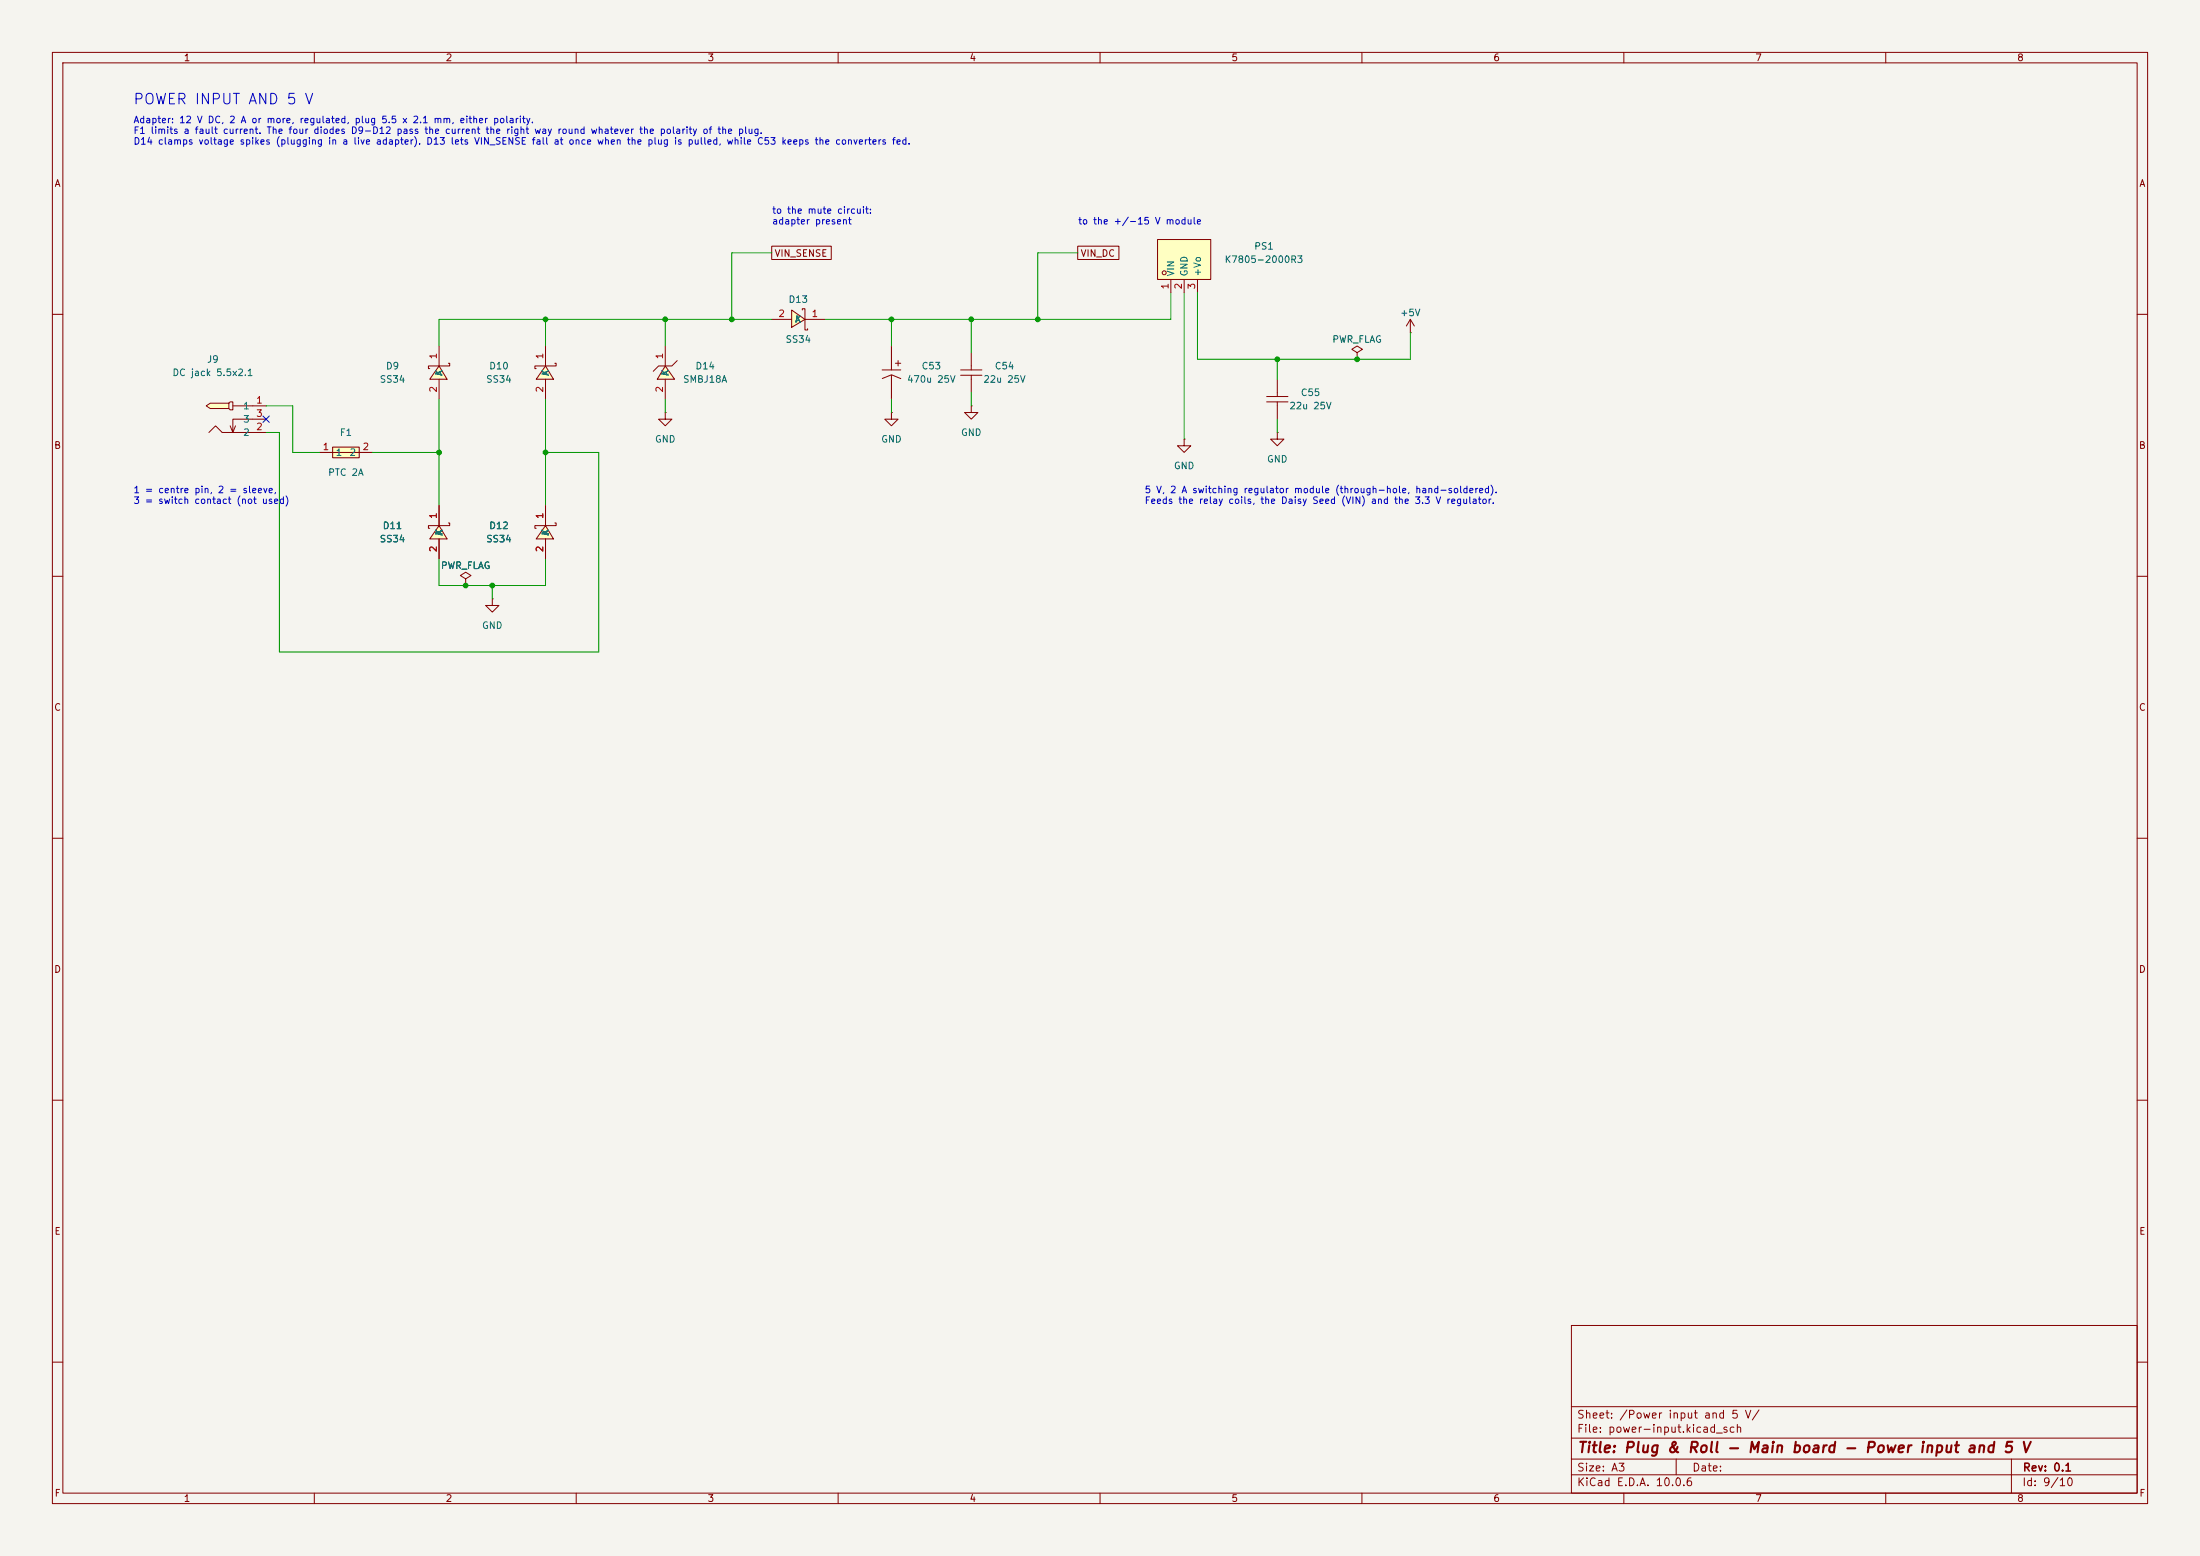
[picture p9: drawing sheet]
(kicad_sch
 (version 20260306)
 (generator "eeschema")
 (generator_version "10.0")
 (paper "A3")
 (title_block
  (title "Plug & Roll - Main board - Power input and 5 V")
  (rev "0.1"))
 (lib_symbols
  (symbol "JLCPCB:DC-005C-20A" (exclude_from_sim no) (in_bom yes) (on_board yes)
   (in_pos_files yes)
   (duplicate_pin_numbers_are_jumpers no)
   (property "Reference" "J" (at 0 6.35 0) (show_name no) (do_not_autoplace no) (effects (font (size 1.27 1.27))))
   (property "Value" "DC-005C-20A" (at 0 -8.89 0) (show_name no) (do_not_autoplace no) (effects (font (size 1.27 1.27))))
   (property "Footprint" "JLCPCB:DC-IN-TH_DC-005C-20A" (at 0 -11.43 0) (show_name no) (do_not_autoplace no) (hide yes) (effects (font (size 1.27 1.27))))
   (property "Datasheet" "https://lcsc.com/product-detail/DC-Connectors_high-quality-DC-005-Inner-core2-0mm_C84007.html" (at 0 -13.97 0) (show_name no) (do_not_autoplace no) (hide yes) (effects (font (size 1.27 1.27))))
   (property "Description" "DC-005 2.0mm" (at 0 0 0) (show_name no) (do_not_autoplace no) (hide yes) (effects (font (size 1.27 1.27))))
   (property "Manufacturer" "" (at 0 -16.51 0) (show_name no) (do_not_autoplace no) (hide yes) (effects (font (size 1.27 1.27))))
   (property "MPN" "DC-005C-20A" (at 0 -19.05 0) (show_name no) (do_not_autoplace no) (hide yes) (effects (font (size 1.27 1.27))))
   (property "LCSC Part" "C84007" (at 0 -21.59 0) (show_name no) (do_not_autoplace no) (hide yes) (effects (font (size 1.27 1.27))))
   (property "LCSC" "C84007" (at 0 -29.21 0) (show_name no) (do_not_autoplace no) (hide yes) (effects (font (size 1.27 1.27))))
   (symbol "DC-005C-20A_0_1"
    (polyline (pts (xy -3.3 -3.81) (xy 2.54 -3.81)) (stroke (width 0) (type default)) (fill (type none)))
    (polyline (pts (xy -3.3 -3.81) (xy -4.57 -2.54) (xy -5.84 -3.81) (xy -5.84 -3.81)) (stroke (width 0) (type default)) (fill (type none)))
    (polyline (pts (xy -2.03 1.78) (xy -2.03 0.76) (xy -5.59 0.76) (xy -6.35 1.27) (xy -5.59 1.78) (xy -2.03 1.78)) (stroke (width 0) (type default)) (fill (type background)))
    (polyline (pts (xy -2.03 1.78) (xy -1.78 2.03) (xy -1.27 2.03) (xy -1.27 0.51) (xy -1.78 0.51) (xy -2.03 0.76)) (stroke (width 0) (type default)) (fill (type none)))
    (polyline (pts (xy -1.27 1.27) (xy 2.54 1.27)) (stroke (width 0) (type default)) (fill (type none)))
    (polyline (pts (xy -1.27 -3.81) (xy -0.76 -2.54)) (stroke (width 0) (type default)) (fill (type none)))
    (polyline (pts (xy 2.54 -1.27) (xy -1.27 -1.27) (xy -1.27 -3.81) (xy -1.78 -2.54)) (stroke (width 0) (type default)) (fill (type none)))
    (pin passive line (at 5.08 1.27 180) (length 2.54) (name "1" (effects (font (size 1.27 1.27)))) (number "1" (effects (font (size 1.27 1.27)))))
    (pin passive line (at 5.08 -3.81 180) (length 2.54) (name "2" (effects (font (size 1.27 1.27)))) (number "2" (effects (font (size 1.27 1.27)))))
    (pin passive line (at 5.08 -1.27 180) (length 2.54) (name "3" (effects (font (size 1.27 1.27)))) (number "3" (effects (font (size 1.27 1.27))))))
   (embedded_fonts no))
  (symbol "JLCPCB:SMD1812P200TF_24" (exclude_from_sim no) (in_bom yes) (on_board yes)
   (in_pos_files yes)
   (duplicate_pin_numbers_are_jumpers no)
   (property "Reference" "F" (at 0 5.08 0) (show_name no) (do_not_autoplace no) (effects (font (size 1.27 1.27))))
   (property "Value" "SMD1812P200TF/24" (at 0 -5.08 0) (show_name no) (do_not_autoplace no) (effects (font (size 1.27 1.27))))
   (property "Footprint" "JLCPCB:F1812" (at 0 -7.62 0) (show_name no) (do_not_autoplace no) (hide yes) (effects (font (size 1.27 1.27))))
   (property "Datasheet" "https://lcsc.com/product-detail/PTC-Resettable-Fuses_RUILON-Shenzhen-Ruilongyuan-Elec-SMD1812P200TF-24_C434887.html" (at 0 -10.16 0) (show_name no) (do_not_autoplace no) (hide yes) (effects (font (size 1.27 1.27))))
   (property "Description" "" (at 0 0 0) (show_name no) (do_not_autoplace no) (hide yes) (effects (font (size 1.27 1.27))))
   (property "Manufacturer" "RUILON" (at 0 -12.7 0) (show_name no) (do_not_autoplace no) (hide yes) (effects (font (size 1.27 1.27))))
   (property "MPN" "SMD1812P200TF/24" (at 0 -15.24 0) (show_name no) (do_not_autoplace no) (hide yes) (effects (font (size 1.27 1.27))))
   (property "LCSC Part" "C434887" (at 0 -17.78 0) (show_name no) (do_not_autoplace no) (hide yes) (effects (font (size 1.27 1.27))))
   (property "LCSC" "C434887" (at 0 -22.86 0) (show_name no) (do_not_autoplace no) (hide yes) (effects (font (size 1.27 1.27))))
   (symbol "SMD1812P200TF_24_0_1"
    (rectangle (start -2.54 1.02) (end 2.54 -1.02) (stroke (width 0) (type default)) (fill (type background)))
    (polyline (pts (xy -2.54 0) (xy 2.54 0)) (stroke (width 0) (type default)) (fill (type none)))
    (pin passive line (at -5.08 0 0) (length 2.54) (name "1" (effects (font (size 1.27 1.27)))) (number "1" (effects (font (size 1.27 1.27)))))
    (pin passive line (at 5.08 0 180) (length 2.54) (name "2" (effects (font (size 1.27 1.27)))) (number "2" (effects (font (size 1.27 1.27))))))
   (embedded_fonts no))
  (symbol "JLCPCB:SS34_C8678" (exclude_from_sim no) (in_bom yes) (on_board yes)
   (in_pos_files yes)
   (duplicate_pin_numbers_are_jumpers no)
   (property "Reference" "D" (at 0 5.08 0) (show_name no) (do_not_autoplace no) (effects (font (size 1.27 1.27))))
   (property "Value" "SS34_C8678" (at 0 -5.08 0) (show_name no) (do_not_autoplace no) (effects (font (size 1.27 1.27))))
   (property "Footprint" "JLCPCB:SMA_L4.3-W2.6-LS5.2-RD" (at 0 -7.62 0) (show_name no) (do_not_autoplace no) (hide yes) (effects (font (size 1.27 1.27))))
   (property "Datasheet" "https://lcsc.com/product-detail/Schottky-Barrier-Diodes-SBD_SS34_C8678.html" (at 0 -10.16 0) (show_name no) (do_not_autoplace no) (hide yes) (effects (font (size 1.27 1.27))))
   (property "Description" "SS34" (at 0 0 0) (show_name no) (do_not_autoplace no) (hide yes) (effects (font (size 1.27 1.27))))
   (property "Manufacturer" "MDD" (at 0 -12.7 0) (show_name no) (do_not_autoplace no) (hide yes) (effects (font (size 1.27 1.27))))
   (property "MPN" "SS34" (at 0 -15.24 0) (show_name no) (do_not_autoplace no) (hide yes) (effects (font (size 1.27 1.27))))
   (property "LCSC Part" "C8678" (at 0 -17.78 0) (show_name no) (do_not_autoplace no) (hide yes) (effects (font (size 1.27 1.27))))
   (property "LCSC" "C8678" (at 0 -25.4 0) (show_name no) (do_not_autoplace no) (hide yes) (effects (font (size 1.27 1.27))))
   (symbol "SS34_C8678_0_1"
    (polyline (pts (xy -1.27 0) (xy -1.27 2.03) (xy -1.78 2.03) (xy -1.78 1.78)) (stroke (width 0) (type default)) (fill (type none)))
    (polyline (pts (xy -1.27 0) (xy -1.27 -2.03) (xy -0.76 -2.03) (xy -0.76 -1.78)) (stroke (width 0) (type default)) (fill (type none)))
    (polyline (pts (xy 1.27 1.52) (xy -1.27 0) (xy 1.27 -1.78) (xy 1.27 1.52)) (stroke (width 0) (type default)) (fill (type background)))
    (pin passive line (at -5.08 0 0) (length 3.81) (name "K" (effects (font (size 1.27 1.27)))) (number "1" (effects (font (size 1.27 1.27)))))
    (pin passive line (at 5.08 0 180) (length 3.81) (name "A" (effects (font (size 1.27 1.27)))) (number "2" (effects (font (size 1.27 1.27))))))
   (embedded_fonts no))
  (symbol "power:GND"
   (power global)
   (pin_numbers (hide yes))
   (pin_names
    (offset 0) (hide yes)) (exclude_from_sim no) (in_bom yes) (on_board yes)
   (in_pos_files yes)
   (duplicate_pin_numbers_are_jumpers no)
   (property "Reference" "#PWR" (at 0 -6.35 0) (show_name no) (do_not_autoplace no) (hide yes) (effects (font (size 1.27 1.27))))
   (property "Value" "GND" (at 0 -3.81 0) (show_name no) (do_not_autoplace no) (effects (font (size 1.27 1.27))))
   (property "Footprint" "" (at 0 0 0) (show_name no) (do_not_autoplace no) (hide yes) (effects (font (size 1.27 1.27))))
   (property "Datasheet" "" (at 0 0 0) (show_name no) (do_not_autoplace no) (hide yes) (effects (font (size 1.27 1.27))))
   (property "Description" "Power symbol creates a global label with name \"GND\" , ground" (at 0 0 0) (show_name no) (do_not_autoplace no) (hide yes) (effects (font (size 1.27 1.27))))
   (symbol "GND_0_1"
    (polyline (pts (xy 0 0) (xy 0 -1.27) (xy 1.27 -1.27) (xy 0 -2.54) (xy -1.27 -1.27) (xy 0 -1.27)) (stroke (width 0) (type default)) (fill (type none))))
   (symbol "GND_1_1"
    (pin power_in line (at 0 0 270) (length 0) (name "" (effects (font (size 1.27 1.27)))) (number "1" (effects (font (size 1.27 1.27))))))
   (embedded_fonts no))
  (symbol "power:PWR_FLAG"
   (power global)
   (pin_numbers (hide yes))
   (pin_names
    (offset 0) (hide yes)) (exclude_from_sim no) (in_bom yes) (on_board yes)
   (in_pos_files yes)
   (duplicate_pin_numbers_are_jumpers no)
   (property "Reference" "#FLG" (at 0 1.905 0) (show_name no) (do_not_autoplace no) (hide yes) (effects (font (size 1.27 1.27))))
   (property "Value" "PWR_FLAG" (at 0 3.81 0) (show_name no) (do_not_autoplace no) (effects (font (size 1.27 1.27))))
   (property "Footprint" "" (at 0 0 0) (show_name no) (do_not_autoplace no) (hide yes) (effects (font (size 1.27 1.27))))
   (property "Datasheet" "" (at 0 0 0) (show_name no) (do_not_autoplace no) (hide yes) (effects (font (size 1.27 1.27))))
   (property "Description" "Special symbol for telling ERC where power comes from" (at 0 0 0) (show_name no) (do_not_autoplace no) (hide yes) (effects (font (size 1.27 1.27))))
   (symbol "PWR_FLAG_0_0"
    (pin power_out line (at 0 0 90) (length 0) (name "" (effects (font (size 1.27 1.27)))) (number "1" (effects (font (size 1.27 1.27))))))
   (symbol "PWR_FLAG_0_1"
    (polyline (pts (xy 0 0) (xy 0 1.27) (xy -1.016 1.905) (xy 0 2.54) (xy 1.016 1.905) (xy 0 1.27)) (stroke (width 0) (type default)) (fill (type none))))
   (embedded_fonts no))
  (symbol "JLCPCB:SMBJ18A_C353379" (exclude_from_sim no) (in_bom yes) (on_board yes)
   (in_pos_files yes)
   (duplicate_pin_numbers_are_jumpers no)
   (property "Reference" "D" (at 0 5.08 0) (show_name no) (do_not_autoplace no) (effects (font (size 1.27 1.27))))
   (property "Value" "SMBJ18A_C353379" (at 0 -5.08 0) (show_name no) (do_not_autoplace no) (effects (font (size 1.27 1.27))))
   (property "Footprint" "JLCPCB:SMB_L4.3-W3.6-LS5.4-RD" (at 0 -7.62 0) (show_name no) (do_not_autoplace no) (hide yes) (effects (font (size 1.27 1.27))))
   (property "Datasheet" "https://lcsc.com/product-detail/Others_Shandong-Jingdao-Microelectronics-SMBJ18A_C353379.html" (at 0 -10.16 0) (show_name no) (do_not_autoplace no) (hide yes) (effects (font (size 1.27 1.27))))
   (property "Description" "SMBJ series 600W 18V Uni-directional SMD TVS Diode" (at 0 0 0) (show_name no) (do_not_autoplace no) (hide yes) (effects (font (size 1.27 1.27))))
   (property "Manufacturer" "" (at 0 -12.7 0) (show_name no) (do_not_autoplace no) (hide yes) (effects (font (size 1.27 1.27))))
   (property "MPN" "SMBJ18A" (at 0 -15.24 0) (show_name no) (do_not_autoplace no) (hide yes) (effects (font (size 1.27 1.27))))
   (property "LCSC Part" "C353379" (at 0 -17.78 0) (show_name no) (do_not_autoplace no) (hide yes) (effects (font (size 1.27 1.27))))
   (property "LCSC" "C353379" (at 0 -25.4 0) (show_name no) (do_not_autoplace no) (hide yes) (effects (font (size 1.27 1.27))))
   (symbol "SMBJ18A_C353379_0_1"
    (polyline (pts (xy -2.29 2.29) (xy -1.27 1.27) (xy -1.27 -1.27) (xy -0.25 -2.29)) (stroke (width 0) (type default)) (fill (type none)))
    (polyline (pts (xy 1.27 -1.52) (xy -1.27 0) (xy 1.27 1.78) (xy 1.27 -1.52)) (stroke (width 0) (type default)) (fill (type background)))
    (pin passive line (at -5.08 0 0) (length 3.81) (name "K" (effects (font (size 1.27 1.27)))) (number "1" (effects (font (size 1.27 1.27)))))
    (pin passive line (at 5.08 0 180) (length 3.81) (name "A" (effects (font (size 1.27 1.27)))) (number "2" (effects (font (size 1.27 1.27))))))
   (embedded_fonts no))
  (symbol "JLCPCB:FZ470UF25V90RV0113"
   (pin_numbers (hide yes))
   (pin_names (hide yes)) (exclude_from_sim no) (in_bom yes) (on_board yes)
   (in_pos_files yes)
   (duplicate_pin_numbers_are_jumpers no)
   (property "Reference" "C" (at 0 5.08 0) (show_name no) (do_not_autoplace no) (effects (font (size 1.27 1.27))))
   (property "Value" "FZ470UF25V90RV0113" (at 0 -5.08 0) (show_name no) (do_not_autoplace no) (effects (font (size 1.27 1.27))))
   (property "Footprint" "JLCPCB:CAP-SMD_BD10.0-L10.4-W10.4-LS11.2-FD" (at 0 -7.62 0) (show_name no) (do_not_autoplace no) (hide yes) (effects (font (size 1.27 1.27))))
   (property "Datasheet" "https://www.lcsc.com/datasheet/C3445246.pdf" (at 0 -10.16 0) (show_name no) (do_not_autoplace no) (hide yes) (effects (font (size 1.27 1.27))))
   (property "Description" "" (at 0 0 0) (show_name no) (do_not_autoplace no) (hide yes) (effects (font (size 1.27 1.27))))
   (property "Manufacturer" "KNSCHA" (at 0 -12.7 0) (show_name no) (do_not_autoplace no) (hide yes) (effects (font (size 1.27 1.27))))
   (property "MPN" "FZ470UF25V90RV0113" (at 0 -15.24 0) (show_name no) (do_not_autoplace no) (hide yes) (effects (font (size 1.27 1.27))))
   (property "LCSC Part" "C3445246" (at 0 -17.78 0) (show_name no) (do_not_autoplace no) (hide yes) (effects (font (size 1.27 1.27))))
   (property "LCSC" "C3445246" (at 0 -20.32 0) (show_name no) (do_not_autoplace no) (hide yes) (effects (font (size 1.27 1.27))))
   (symbol "FZ470UF25V90RV0113_0_1"
    (polyline (pts (xy -2.54 0) (xy -0.51 0)) (stroke (width 0) (type default)) (fill (type none)))
    (polyline (pts (xy -2.29 1.27) (xy -1.27 1.27)) (stroke (width 0) (type default)) (fill (type none)))
    (polyline (pts (xy -1.78 1.78) (xy -1.78 0.76)) (stroke (width 0) (type default)) (fill (type none)))
    (polyline (pts (xy -0.51 1.78) (xy -0.51 -1.78)) (stroke (width 0) (type default)) (fill (type none)))
    (polyline (pts (xy 0.51 0) (xy 2.54 0)) (stroke (width 0) (type default)) (fill (type none)))
    (polyline (pts (xy 1.15 1.79) (xy 0.42 0.02) (xy 1.13 -1.75)) (stroke (width 0) (type default)) (fill (type none)))
    (pin passive line (at -5.08 0 0) (length 2.54) (name "1" (effects (font (size 1.27 1.27)))) (number "1" (effects (font (size 1.27 1.27)))))
    (pin passive line (at 5.08 0 180) (length 2.54) (name "2" (effects (font (size 1.27 1.27)))) (number "2" (effects (font (size 1.27 1.27))))))
   (embedded_fonts no))
  (symbol "JLCPCB:CL31A226KAHNNNE"
   (pin_numbers (hide yes))
   (pin_names (hide yes)) (exclude_from_sim no) (in_bom yes) (on_board yes)
   (in_pos_files yes)
   (duplicate_pin_numbers_are_jumpers no)
   (property "Reference" "C" (at 0 5.08 0) (show_name no) (do_not_autoplace no) (effects (font (size 1.27 1.27))))
   (property "Value" "CL31A226KAHNNNE" (at 0 -5.08 0) (show_name no) (do_not_autoplace no) (effects (font (size 1.27 1.27))))
   (property "Footprint" "JLCPCB:C1206" (at 0 -7.62 0) (show_name no) (do_not_autoplace no) (hide yes) (effects (font (size 1.27 1.27))))
   (property "Datasheet" "https://lcsc.com/product-detail/Multilayer-Ceramic-Capacitors-MLCC-SMD-SMT_SAMSUNG_CL31A226KAHNNNE_22uF-226-10-25V_C12891.html" (at 0 -10.16 0) (show_name no) (do_not_autoplace no) (hide yes) (effects (font (size 1.27 1.27))))
   (property "Description" "22uF (226) 10% 25V" (at 0 0 0) (show_name no) (do_not_autoplace no) (hide yes) (effects (font (size 1.27 1.27))))
   (property "Manufacturer" "SAMSUNG" (at 0 -12.7 0) (show_name no) (do_not_autoplace no) (hide yes) (effects (font (size 1.27 1.27))))
   (property "MPN" "CL31A226KAHNNNE" (at 0 -15.24 0) (show_name no) (do_not_autoplace no) (hide yes) (effects (font (size 1.27 1.27))))
   (property "LCSC Part" "C12891" (at 0 -17.78 0) (show_name no) (do_not_autoplace no) (hide yes) (effects (font (size 1.27 1.27))))
   (property "LCSC" "C12891" (at 0 -25.4 0) (show_name no) (do_not_autoplace no) (hide yes) (effects (font (size 1.27 1.27))))
   (symbol "CL31A226KAHNNNE_0_1"
    (polyline (pts (xy -1.27 0) (xy -0.51 0)) (stroke (width 0) (type default)) (fill (type none)))
    (polyline (pts (xy -0.51 2.03) (xy -0.51 -2.03)) (stroke (width 0) (type default)) (fill (type none)))
    (polyline (pts (xy 0.51 2.03) (xy 0.51 -2.03)) (stroke (width 0) (type default)) (fill (type none)))
    (polyline (pts (xy 0.51 0) (xy 1.27 0)) (stroke (width 0) (type default)) (fill (type none)))
    (pin passive line (at -3.81 0 0) (length 2.54) (name "1" (effects (font (size 1.27 1.27)))) (number "1" (effects (font (size 1.27 1.27)))))
    (pin passive line (at 3.81 0 180) (length 2.54) (name "2" (effects (font (size 1.27 1.27)))) (number "2" (effects (font (size 1.27 1.27))))))
   (embedded_fonts no))
  (symbol "JLCPCB:K7805-2000R3_C18212380" (exclude_from_sim no) (in_bom yes) (on_board yes)
   (in_pos_files yes)
   (duplicate_pin_numbers_are_jumpers no)
   (property "Reference" "PWRM" (at 0 0 0) (show_name no) (do_not_autoplace no) (effects (font (size 1.27 1.27))))
   (property "Value" "K7805-2000R3_C18212380" (at 0 -10.16 0) (show_name no) (do_not_autoplace no) (effects (font (size 1.27 1.27))))
   (property "Footprint" "JLCPCB:PWRM-TH_K78XX-2000R3" (at 0 -12.7 0) (show_name no) (do_not_autoplace no) (hide yes) (effects (font (size 1.27 1.27))))
   (property "Datasheet" "https://www.lcsc.com/datasheet/C18212380.pdf" (at 0 -15.24 0) (show_name no) (do_not_autoplace no) (hide yes) (effects (font (size 1.27 1.27))))
   (property "Description" "" (at 0 0 0) (show_name no) (do_not_autoplace no) (hide yes) (effects (font (size 1.27 1.27))))
   (property "Manufacturer" "YLPTEC" (at 0 -17.78 0) (show_name no) (do_not_autoplace no) (hide yes) (effects (font (size 1.27 1.27))))
   (property "MPN" "K7805-2000R3" (at 0 -20.32 0) (show_name no) (do_not_autoplace no) (hide yes) (effects (font (size 1.27 1.27))))
   (property "LCSC Part" "C18212380" (at 0 -22.86 0) (show_name no) (do_not_autoplace no) (hide yes) (effects (font (size 1.27 1.27))))
   (property "LCSC" "C18212380" (at 0 -27.94 0) (show_name no) (do_not_autoplace no) (hide yes) (effects (font (size 1.27 1.27))))
   (symbol "K7805-2000R3_C18212380_0_1"
    (rectangle (start -5.08 5.08) (end 5.08 -2.54) (stroke (width 0) (type default)) (fill (type background)))
    (circle (center -3.81 -1.27) (radius 0.38) (stroke (width 0) (type default)) (fill (type none)))
    (pin passive line (at -2.54 -5.08 90) (length 2.54) (name "VIN" (effects (font (size 1.27 1.27)))) (number "1" (effects (font (size 1.27 1.27)))))
    (pin passive line (at 0 -5.08 90) (length 2.54) (name "GND" (effects (font (size 1.27 1.27)))) (number "2" (effects (font (size 1.27 1.27)))))
    (pin passive line (at 2.54 -5.08 90) (length 2.54) (name "+Vo" (effects (font (size 1.27 1.27)))) (number "3" (effects (font (size 1.27 1.27))))))
   (embedded_fonts no))
  (symbol "power:+5V"
   (power global)
   (pin_numbers (hide yes))
   (pin_names
    (offset 0) (hide yes)) (exclude_from_sim no) (in_bom yes) (on_board yes)
   (in_pos_files yes)
   (duplicate_pin_numbers_are_jumpers no)
   (property "Reference" "#PWR" (at 0 -3.81 0) (show_name no) (do_not_autoplace no) (hide yes) (effects (font (size 1.27 1.27))))
   (property "Value" "+5V" (at 0 3.556 0) (show_name no) (do_not_autoplace no) (effects (font (size 1.27 1.27))))
   (property "Footprint" "" (at 0 0 0) (show_name no) (do_not_autoplace no) (hide yes) (effects (font (size 1.27 1.27))))
   (property "Datasheet" "" (at 0 0 0) (show_name no) (do_not_autoplace no) (hide yes) (effects (font (size 1.27 1.27))))
   (property "Description" "Power symbol creates a global label with name \"+5V\"" (at 0 0 0) (show_name no) (do_not_autoplace no) (hide yes) (effects (font (size 1.27 1.27))))
   (symbol "+5V_0_1"
    (polyline (pts (xy -0.762 1.27) (xy 0 2.54)) (stroke (width 0) (type default)) (fill (type none)))
    (polyline (pts (xy 0 2.54) (xy 0.762 1.27)) (stroke (width 0) (type default)) (fill (type none)))
    (polyline (pts (xy 0 0) (xy 0 2.54)) (stroke (width 0) (type default)) (fill (type none))))
   (symbol "+5V_1_1"
    (pin power_in line (at 0 0 90) (length 0) (name "" (effects (font (size 1.27 1.27)))) (number "1" (effects (font (size 1.27 1.27))))))
   (embedded_fonts no)))
 (text "POWER INPUT AND 5 V"
  (exclude_from_sim no)
  (at 25.4 20.32 0)
  (effects (font (size 2.0 2.0)) (justify left bottom)))
 (text "Adapter: 12 V DC, 2 A or more, regulated, plug 5.5 x 2.1 mm, either polarity.\nF1 limits a fault current. The four diodes D9-D12 pass the current the right way round whatever the polarity of the plug.\nD14 clamps voltage spikes (plugging in a live adapter). D13 lets VIN_SENSE fall at once when the plug is pulled, while C53 keeps the converters fed."
  (exclude_from_sim no)
  (at 25.4 27.94 0)
  (effects (font (size 1.27 1.27)) (justify left bottom)))
 (no_connect
  (at 50.8 80.01))
 (text "1 = centre pin, 2 = sleeve,\n3 = switch contact (not used)"
  (exclude_from_sim no)
  (at 25.4 96.52 0)
  (effects (font (size 1.27 1.27)) (justify left bottom)))
 (wire
  (pts (xy 50.8 77.47) (xy 55.88 77.47))
  (stroke (width 0) (type default)))
 (wire
  (pts (xy 55.88 77.47) (xy 55.88 86.36))
  (stroke (width 0) (type default)))
 (wire
  (pts (xy 55.88 86.36) (xy 60.96 86.36))
  (stroke (width 0) (type default)))
 (wire
  (pts (xy 71.12 86.36) (xy 83.82 86.36))
  (stroke (width 0) (type default)))
 (wire
  (pts (xy 50.8 82.55) (xy 53.34 82.55))
  (stroke (width 0) (type default)))
 (wire
  (pts (xy 53.34 82.55) (xy 53.34 124.46))
  (stroke (width 0) (type default)))
 (wire
  (pts (xy 53.34 124.46) (xy 114.3 124.46))
  (stroke (width 0) (type default)))
 (wire
  (pts (xy 114.3 124.46) (xy 114.3 86.36))
  (stroke (width 0) (type default)))
 (wire
  (pts (xy 114.3 86.36) (xy 104.14 86.36))
  (stroke (width 0) (type default)))
 (wire
  (pts (xy 83.82 66.04) (xy 83.82 60.96))
  (stroke (width 0) (type default)))
 (wire
  (pts (xy 83.82 76.2) (xy 83.82 86.36))
  (stroke (width 0) (type default)))
 (wire
  (pts (xy 83.82 86.36) (xy 83.82 96.52))
  (stroke (width 0) (type default)))
 (junction
  (at 83.82 86.36)
  (diameter 0)
  (color 0 0 0 0))
 (wire
  (pts (xy 83.82 106.68) (xy 83.82 111.76))
  (stroke (width 0) (type default)))
 (wire
  (pts (xy 104.14 66.04) (xy 104.14 60.96))
  (stroke (width 0) (type default)))
 (wire
  (pts (xy 104.14 76.2) (xy 104.14 86.36))
  (stroke (width 0) (type default)))
 (wire
  (pts (xy 104.14 86.36) (xy 104.14 96.52))
  (stroke (width 0) (type default)))
 (junction
  (at 104.14 86.36)
  (diameter 0)
  (color 0 0 0 0))
 (wire
  (pts (xy 104.14 106.68) (xy 104.14 111.76))
  (stroke (width 0) (type default)))
 (wire
  (pts (xy 83.82 111.76) (xy 104.14 111.76))
  (stroke (width 0) (type default)))
 (junction
  (at 93.98 111.76)
  (diameter 0)
  (color 0 0 0 0))
 (wire
  (pts (xy 93.98 111.76) (xy 93.98 114.3))
  (stroke (width 0) (type default)))
 (junction
  (at 88.9 111.76)
  (diameter 0)
  (color 0 0 0 0))
 (wire
  (pts (xy 83.82 60.96) (xy 104.14 60.96))
  (stroke (width 0) (type default)))
 (wire
  (pts (xy 104.14 60.96) (xy 127 60.96))
  (stroke (width 0) (type default)))
 (wire
  (pts (xy 127 60.96) (xy 139.7 60.96))
  (stroke (width 0) (type default)))
 (wire
  (pts (xy 139.7 60.96) (xy 147.32 60.96))
  (stroke (width 0) (type default)))
 (junction
  (at 104.14 60.96)
  (diameter 0)
  (color 0 0 0 0))
 (wire
  (pts (xy 127 60.96) (xy 127 66.04))
  (stroke (width 0) (type default)))
 (junction
  (at 127 60.96)
  (diameter 0)
  (color 0 0 0 0))
 (wire
  (pts (xy 127 76.2) (xy 127 78.74))
  (stroke (width 0) (type default)))
 (junction
  (at 139.7 60.96)
  (diameter 0)
  (color 0 0 0 0))
 (wire
  (pts (xy 139.7 60.96) (xy 139.7 48.26))
  (stroke (width 0) (type default)))
 (wire
  (pts (xy 139.7 48.26) (xy 147.32 48.26))
  (stroke (width 0) (type default)))
 (global_label "VIN_SENSE"
  (shape passive)
  (at 147.32 48.26 0)
  (effects (font (size 1.27 1.27)) (justify left))
  (property "Intersheetrefs" "${INTERSHEET_REFS}" (at 147.32 48.26 0) (effects (font (size 1.27 1.27)) (justify left) (hide yes))))
 (text "to the mute circuit:\nadapter present"
  (exclude_from_sim no)
  (at 147.32 43.18 0)
  (effects (font (size 1.27 1.27)) (justify left bottom)))
 (wire
  (pts (xy 157.48 60.96) (xy 170.18 60.96))
  (stroke (width 0) (type default)))
 (wire
  (pts (xy 170.18 60.96) (xy 185.42 60.96))
  (stroke (width 0) (type default)))
 (wire
  (pts (xy 185.42 60.96) (xy 198.12 60.96))
  (stroke (width 0) (type default)))
 (wire
  (pts (xy 198.12 60.96) (xy 223.52 60.96))
  (stroke (width 0) (type default)))
 (wire
  (pts (xy 170.18 60.96) (xy 170.18 66.04))
  (stroke (width 0) (type default)))
 (junction
  (at 170.18 60.96)
  (diameter 0)
  (color 0 0 0 0))
 (wire
  (pts (xy 170.18 76.2) (xy 170.18 78.74))
  (stroke (width 0) (type default)))
 (wire
  (pts (xy 185.42 60.96) (xy 185.42 67.31))
  (stroke (width 0) (type default)))
 (junction
  (at 185.42 60.96)
  (diameter 0)
  (color 0 0 0 0))
 (wire
  (pts (xy 185.42 74.93) (xy 185.42 77.47))
  (stroke (width 0) (type default)))
 (junction
  (at 198.12 60.96)
  (diameter 0)
  (color 0 0 0 0))
 (wire
  (pts (xy 198.12 60.96) (xy 198.12 48.26))
  (stroke (width 0) (type default)))
 (wire
  (pts (xy 198.12 48.26) (xy 205.74 48.26))
  (stroke (width 0) (type default)))
 (global_label "VIN_DC"
  (shape passive)
  (at 205.74 48.26 0)
  (effects (font (size 1.27 1.27)) (justify left))
  (property "Intersheetrefs" "${INTERSHEET_REFS}" (at 205.74 48.26 0) (effects (font (size 1.27 1.27)) (justify left) (hide yes))))
 (text "to the +/-15 V module"
  (exclude_from_sim no)
  (at 205.74 43.18 0)
  (effects (font (size 1.27 1.27)) (justify left bottom)))
 (wire
  (pts (xy 223.52 55.88) (xy 223.52 60.96))
  (stroke (width 0) (type default)))
 (wire
  (pts (xy 226.06 55.88) (xy 226.06 83.82))
  (stroke (width 0) (type default)))
 (wire
  (pts (xy 228.6 55.88) (xy 228.6 68.58))
  (stroke (width 0) (type default)))
 (wire
  (pts (xy 228.6 68.58) (xy 243.84 68.58))
  (stroke (width 0) (type default)))
 (wire
  (pts (xy 243.84 68.58) (xy 259.08 68.58))
  (stroke (width 0) (type default)))
 (wire
  (pts (xy 259.08 68.58) (xy 269.24 68.58))
  (stroke (width 0) (type default)))
 (wire
  (pts (xy 269.24 68.58) (xy 269.24 63.5))
  (stroke (width 0) (type default)))
 (wire
  (pts (xy 243.84 68.58) (xy 243.84 72.39))
  (stroke (width 0) (type default)))
 (junction
  (at 243.84 68.58)
  (diameter 0)
  (color 0 0 0 0))
 (wire
  (pts (xy 243.84 80.01) (xy 243.84 82.55))
  (stroke (width 0) (type default)))
 (junction
  (at 259.08 68.58)
  (diameter 0)
  (color 0 0 0 0))
 (text "5 V, 2 A switching regulator module (through-hole, hand-soldered).\nFeeds the relay coils, the Daisy Seed (VIN) and the 3.3 V regulator."
  (exclude_from_sim no)
  (at 218.44 96.52 0)
  (effects (font (size 1.27 1.27)) (justify left bottom)))
 (symbol
  (lib_id "JLCPCB:DC-005C-20A")
  (at 45.72 78.74 0)
  (unit 1)
  (exclude_from_sim no)
  (in_bom yes)
  (on_board yes)
  (dnp no)
  (property "Reference" "J9" (at 40.64 68.58 0) (effects (font (size 1.27 1.27))))
  (property "Value" "DC jack 5.5x2.1" (at 40.64 71.12 0) (effects (font (size 1.27 1.27))))
  (property "Footprint" "JLCPCB:DC-IN-TH_DC-005C-20A" (at 45.72 78.74 0) (hide yes) (effects (font (size 1.27 1.27))))
  (property "Datasheet" "https://lcsc.com/product-detail/DC-Connectors_high-quality-DC-005-Inner-core2-0mm_C84007.html" (at 45.72 78.74 0) (hide yes) (effects (font (size 1.27 1.27))))
  (property "Description" "DC-005 2.0mm" (at 45.72 78.74 0) (hide yes) (effects (font (size 1.27 1.27))))
  (property "Manufacturer" "" (at 45.72 78.74 0) (hide yes) (effects (font (size 1.27 1.27))))
  (property "MPN" "DC-005C-20A" (at 45.72 78.74 0) (hide yes) (effects (font (size 1.27 1.27))))
  (property "LCSC Part" "C84007" (at 45.72 78.74 0) (hide yes) (effects (font (size 1.27 1.27))))
  (property "LCSC" "C84007" (at 45.72 78.74 0) (hide yes) (effects (font (size 1.27 1.27))))
  (pin "1")
  (pin "2")
  (pin "3"))
 (symbol
  (lib_id "JLCPCB:SMD1812P200TF_24")
  (at 66.04 86.36 0)
  (unit 1)
  (exclude_from_sim no)
  (in_bom yes)
  (on_board yes)
  (dnp no)
  (property "Reference" "F1" (at 66.04 82.55 0) (effects (font (size 1.27 1.27))))
  (property "Value" "PTC 2A" (at 66.04 90.17 0) (effects (font (size 1.27 1.27))))
  (property "Footprint" "JLCPCB:F1812" (at 66.04 86.36 0) (hide yes) (effects (font (size 1.27 1.27))))
  (property "Datasheet" "https://lcsc.com/product-detail/PTC-Resettable-Fuses_RUILON-Shenzhen-Ruilongyuan-Elec-SMD1812P200TF-24_C434887.html" (at 66.04 86.36 0) (hide yes) (effects (font (size 1.27 1.27))))
  (property "Description" "" (at 66.04 86.36 0) (hide yes) (effects (font (size 1.27 1.27))))
  (property "Manufacturer" "RUILON" (at 66.04 86.36 0) (hide yes) (effects (font (size 1.27 1.27))))
  (property "MPN" "SMD1812P200TF/24" (at 66.04 86.36 0) (hide yes) (effects (font (size 1.27 1.27))))
  (property "LCSC Part" "C434887" (at 66.04 86.36 0) (hide yes) (effects (font (size 1.27 1.27))))
  (property "LCSC" "C434887" (at 66.04 86.36 0) (hide yes) (effects (font (size 1.27 1.27))))
  (pin "1")
  (pin "2"))
 (symbol
  (lib_id "JLCPCB:SS34_C8678")
  (at 83.82 71.12 270)
  (unit 1)
  (exclude_from_sim no)
  (in_bom yes)
  (on_board yes)
  (dnp no)
  (property "Reference" "D9" (at 74.93 69.85 90) (effects (font (size 1.27 1.27))))
  (property "Value" "SS34" (at 74.93 72.39 90) (effects (font (size 1.27 1.27))))
  (property "Footprint" "JLCPCB:SMA_L4.3-W2.6-LS5.2-RD" (at 83.82 71.12 0) (hide yes) (effects (font (size 1.27 1.27))))
  (property "Datasheet" "https://lcsc.com/product-detail/Schottky-Barrier-Diodes-SBD_SS34_C8678.html" (at 83.82 71.12 0) (hide yes) (effects (font (size 1.27 1.27))))
  (property "Description" "SS34" (at 83.82 71.12 0) (hide yes) (effects (font (size 1.27 1.27))))
  (property "Manufacturer" "MDD" (at 83.82 71.12 0) (hide yes) (effects (font (size 1.27 1.27))))
  (property "MPN" "SS34" (at 83.82 71.12 0) (hide yes) (effects (font (size 1.27 1.27))))
  (property "LCSC Part" "C8678" (at 83.82 71.12 0) (hide yes) (effects (font (size 1.27 1.27))))
  (property "LCSC" "C8678" (at 83.82 71.12 0) (hide yes) (effects (font (size 1.27 1.27))))
  (pin "1")
  (pin "2"))
 (symbol
  (lib_id "JLCPCB:SS34_C8678")
  (at 83.82 101.6 270)
  (unit 1)
  (exclude_from_sim no)
  (in_bom yes)
  (on_board yes)
  (dnp no)
  (property "Reference" "D11" (at 74.93 100.33 90) (effects (font (size 1.27 1.27))))
  (property "Value" "SS34" (at 74.93 102.87 90) (effects (font (size 1.27 1.27))))
  (property "Footprint" "JLCPCB:SMA_L4.3-W2.6-LS5.2-RD" (at 83.82 101.6 0) (hide yes) (effects (font (size 1.27 1.27))))
  (property "Datasheet" "https://lcsc.com/product-detail/Schottky-Barrier-Diodes-SBD_SS34_C8678.html" (at 83.82 101.6 0) (hide yes) (effects (font (size 1.27 1.27))))
  (property "Description" "SS34" (at 83.82 101.6 0) (hide yes) (effects (font (size 1.27 1.27))))
  (property "Manufacturer" "MDD" (at 83.82 101.6 0) (hide yes) (effects (font (size 1.27 1.27))))
  (property "MPN" "SS34" (at 83.82 101.6 0) (hide yes) (effects (font (size 1.27 1.27))))
  (property "LCSC Part" "C8678" (at 83.82 101.6 0) (hide yes) (effects (font (size 1.27 1.27))))
  (property "LCSC" "C8678" (at 83.82 101.6 0) (hide yes) (effects (font (size 1.27 1.27))))
  (pin "1")
  (pin "2"))
 (symbol
  (lib_id "JLCPCB:SS34_C8678")
  (at 104.14 71.12 270)
  (unit 1)
  (exclude_from_sim no)
  (in_bom yes)
  (on_board yes)
  (dnp no)
  (property "Reference" "D10" (at 95.25 69.85 90) (effects (font (size 1.27 1.27))))
  (property "Value" "SS34" (at 95.25 72.39 90) (effects (font (size 1.27 1.27))))
  (property "Footprint" "JLCPCB:SMA_L4.3-W2.6-LS5.2-RD" (at 104.14 71.12 0) (hide yes) (effects (font (size 1.27 1.27))))
  (property "Datasheet" "https://lcsc.com/product-detail/Schottky-Barrier-Diodes-SBD_SS34_C8678.html" (at 104.14 71.12 0) (hide yes) (effects (font (size 1.27 1.27))))
  (property "Description" "SS34" (at 104.14 71.12 0) (hide yes) (effects (font (size 1.27 1.27))))
  (property "Manufacturer" "MDD" (at 104.14 71.12 0) (hide yes) (effects (font (size 1.27 1.27))))
  (property "MPN" "SS34" (at 104.14 71.12 0) (hide yes) (effects (font (size 1.27 1.27))))
  (property "LCSC Part" "C8678" (at 104.14 71.12 0) (hide yes) (effects (font (size 1.27 1.27))))
  (property "LCSC" "C8678" (at 104.14 71.12 0) (hide yes) (effects (font (size 1.27 1.27))))
  (pin "1")
  (pin "2"))
 (symbol
  (lib_id "JLCPCB:SS34_C8678")
  (at 104.14 101.6 270)
  (unit 1)
  (exclude_from_sim no)
  (in_bom yes)
  (on_board yes)
  (dnp no)
  (property "Reference" "D12" (at 95.25 100.33 90) (effects (font (size 1.27 1.27))))
  (property "Value" "SS34" (at 95.25 102.87 90) (effects (font (size 1.27 1.27))))
  (property "Footprint" "JLCPCB:SMA_L4.3-W2.6-LS5.2-RD" (at 104.14 101.6 0) (hide yes) (effects (font (size 1.27 1.27))))
  (property "Datasheet" "https://lcsc.com/product-detail/Schottky-Barrier-Diodes-SBD_SS34_C8678.html" (at 104.14 101.6 0) (hide yes) (effects (font (size 1.27 1.27))))
  (property "Description" "SS34" (at 104.14 101.6 0) (hide yes) (effects (font (size 1.27 1.27))))
  (property "Manufacturer" "MDD" (at 104.14 101.6 0) (hide yes) (effects (font (size 1.27 1.27))))
  (property "MPN" "SS34" (at 104.14 101.6 0) (hide yes) (effects (font (size 1.27 1.27))))
  (property "LCSC Part" "C8678" (at 104.14 101.6 0) (hide yes) (effects (font (size 1.27 1.27))))
  (property "LCSC" "C8678" (at 104.14 101.6 0) (hide yes) (effects (font (size 1.27 1.27))))
  (pin "1")
  (pin "2"))
 (symbol
  (lib_id "power:GND")
  (at 93.98 114.3 0)
  (unit 1)
  (exclude_from_sim no)
  (in_bom yes)
  (on_board yes)
  (dnp no)
  (property "Reference" "#PWR701" (at 93.98 110.49 0) (hide yes) (effects (font (size 1.27 1.27))))
  (property "Value" "GND" (at 93.98 119.38 0) (effects (font (size 1.27 1.27))))
  (property "Footprint" "" (at 93.98 114.3 0) (hide yes) (effects (font (size 1.27 1.27))))
  (property "Datasheet" "" (at 93.98 114.3 0) (hide yes) (effects (font (size 1.27 1.27))))
  (property "Description" "Power symbol creates a global label with name \\\"GND\\\" , ground" (at 93.98 114.3 0) (hide yes) (effects (font (size 1.27 1.27))))
  (pin "1"))
 (symbol
  (lib_id "power:PWR_FLAG")
  (at 88.9 111.76 0)
  (unit 1)
  (exclude_from_sim no)
  (in_bom yes)
  (on_board yes)
  (dnp no)
  (property "Reference" "#PWR702" (at 88.9 107.95 0) (hide yes) (effects (font (size 1.27 1.27))))
  (property "Value" "PWR_FLAG" (at 88.9 107.95 0) (effects (font (size 1.27 1.27))))
  (property "Footprint" "" (at 88.9 111.76 0) (hide yes) (effects (font (size 1.27 1.27))))
  (property "Datasheet" "" (at 88.9 111.76 0) (hide yes) (effects (font (size 1.27 1.27))))
  (property "Description" "Special symbol for telling ERC where power comes from" (at 88.9 111.76 0) (hide yes) (effects (font (size 1.27 1.27))))
  (pin "1"))
 (symbol
  (lib_id "JLCPCB:SS34_C8678")
  (at 152.4 60.96 180)
  (unit 1)
  (exclude_from_sim no)
  (in_bom yes)
  (on_board yes)
  (dnp no)
  (property "Reference" "D13" (at 152.4 57.15 0) (effects (font (size 1.27 1.27))))
  (property "Value" "SS34" (at 152.4 64.77 0) (effects (font (size 1.27 1.27))))
  (property "Footprint" "JLCPCB:SMA_L4.3-W2.6-LS5.2-RD" (at 152.4 60.96 0) (hide yes) (effects (font (size 1.27 1.27))))
  (property "Datasheet" "https://lcsc.com/product-detail/Schottky-Barrier-Diodes-SBD_SS34_C8678.html" (at 152.4 60.96 0) (hide yes) (effects (font (size 1.27 1.27))))
  (property "Description" "SS34" (at 152.4 60.96 0) (hide yes) (effects (font (size 1.27 1.27))))
  (property "Manufacturer" "MDD" (at 152.4 60.96 0) (hide yes) (effects (font (size 1.27 1.27))))
  (property "MPN" "SS34" (at 152.4 60.96 0) (hide yes) (effects (font (size 1.27 1.27))))
  (property "LCSC Part" "C8678" (at 152.4 60.96 0) (hide yes) (effects (font (size 1.27 1.27))))
  (property "LCSC" "C8678" (at 152.4 60.96 0) (hide yes) (effects (font (size 1.27 1.27))))
  (pin "1")
  (pin "2"))
 (symbol
  (lib_id "JLCPCB:SMBJ18A_C353379")
  (at 127 71.12 270)
  (unit 1)
  (exclude_from_sim no)
  (in_bom yes)
  (on_board yes)
  (dnp no)
  (property "Reference" "D14" (at 134.62 69.85 90) (effects (font (size 1.27 1.27))))
  (property "Value" "SMBJ18A" (at 134.62 72.39 90) (effects (font (size 1.27 1.27))))
  (property "Footprint" "JLCPCB:SMB_L4.3-W3.6-LS5.4-RD" (at 127 71.12 0) (hide yes) (effects (font (size 1.27 1.27))))
  (property "Datasheet" "https://lcsc.com/product-detail/Others_Shandong-Jingdao-Microelectronics-SMBJ18A_C353379.html" (at 127 71.12 0) (hide yes) (effects (font (size 1.27 1.27))))
  (property "Description" "SMBJ series 600W 18V Uni-directional SMD TVS Diode" (at 127 71.12 0) (hide yes) (effects (font (size 1.27 1.27))))
  (property "Manufacturer" "" (at 127 71.12 0) (hide yes) (effects (font (size 1.27 1.27))))
  (property "MPN" "SMBJ18A" (at 127 71.12 0) (hide yes) (effects (font (size 1.27 1.27))))
  (property "LCSC Part" "C353379" (at 127 71.12 0) (hide yes) (effects (font (size 1.27 1.27))))
  (property "LCSC" "C353379" (at 127 71.12 0) (hide yes) (effects (font (size 1.27 1.27))))
  (pin "1")
  (pin "2"))
 (symbol
  (lib_id "power:GND")
  (at 127 78.74 0)
  (unit 1)
  (exclude_from_sim no)
  (in_bom yes)
  (on_board yes)
  (dnp no)
  (property "Reference" "#PWR703" (at 127 74.93 0) (hide yes) (effects (font (size 1.27 1.27))))
  (property "Value" "GND" (at 127 83.82 0) (effects (font (size 1.27 1.27))))
  (property "Footprint" "" (at 127 78.74 0) (hide yes) (effects (font (size 1.27 1.27))))
  (property "Datasheet" "" (at 127 78.74 0) (hide yes) (effects (font (size 1.27 1.27))))
  (property "Description" "Power symbol creates a global label with name \\\"GND\\\" , ground" (at 127 78.74 0) (hide yes) (effects (font (size 1.27 1.27))))
  (pin "1"))
 (symbol
  (lib_id "JLCPCB:FZ470UF25V90RV0113")
  (at 170.18 71.12 270)
  (unit 1)
  (exclude_from_sim no)
  (in_bom yes)
  (on_board yes)
  (dnp no)
  (property "Reference" "C53" (at 177.8 69.85 90) (effects (font (size 1.27 1.27))))
  (property "Value" "470u 25V" (at 177.8 72.39 90) (effects (font (size 1.27 1.27))))
  (property "Footprint" "JLCPCB:CAP-SMD_BD10.0-L10.4-W10.4-LS11.2-FD" (at 170.18 71.12 0) (hide yes) (effects (font (size 1.27 1.27))))
  (property "Datasheet" "https://www.lcsc.com/datasheet/C3445246.pdf" (at 170.18 71.12 0) (hide yes) (effects (font (size 1.27 1.27))))
  (property "Description" "" (at 170.18 71.12 0) (hide yes) (effects (font (size 1.27 1.27))))
  (property "Manufacturer" "KNSCHA" (at 170.18 71.12 0) (hide yes) (effects (font (size 1.27 1.27))))
  (property "MPN" "FZ470UF25V90RV0113" (at 170.18 71.12 0) (hide yes) (effects (font (size 1.27 1.27))))
  (property "LCSC Part" "C3445246" (at 170.18 71.12 0) (hide yes) (effects (font (size 1.27 1.27))))
  (property "LCSC" "C3445246" (at 170.18 71.12 0) (hide yes) (effects (font (size 1.27 1.27))))
  (pin "1")
  (pin "2"))
 (symbol
  (lib_id "power:GND")
  (at 170.18 78.74 0)
  (unit 1)
  (exclude_from_sim no)
  (in_bom yes)
  (on_board yes)
  (dnp no)
  (property "Reference" "#PWR704" (at 170.18 74.93 0) (hide yes) (effects (font (size 1.27 1.27))))
  (property "Value" "GND" (at 170.18 83.82 0) (effects (font (size 1.27 1.27))))
  (property "Footprint" "" (at 170.18 78.74 0) (hide yes) (effects (font (size 1.27 1.27))))
  (property "Datasheet" "" (at 170.18 78.74 0) (hide yes) (effects (font (size 1.27 1.27))))
  (property "Description" "Power symbol creates a global label with name \\\"GND\\\" , ground" (at 170.18 78.74 0) (hide yes) (effects (font (size 1.27 1.27))))
  (pin "1"))
 (symbol
  (lib_id "JLCPCB:CL31A226KAHNNNE")
  (at 185.42 71.12 90)
  (unit 1)
  (exclude_from_sim no)
  (in_bom yes)
  (on_board yes)
  (dnp no)
  (property "Reference" "C54" (at 191.77 69.85 90) (effects (font (size 1.27 1.27))))
  (property "Value" "22u 25V" (at 191.77 72.39 90) (effects (font (size 1.27 1.27))))
  (property "Footprint" "JLCPCB:C1206" (at 185.42 71.12 0) (hide yes) (effects (font (size 1.27 1.27))))
  (property "Datasheet" "https://lcsc.com/product-detail/Multilayer-Ceramic-Capacitors-MLCC-SMD-SMT_SAMSUNG_CL31A226KAHNNNE_22uF-226-10-25V_C12891.html" (at 185.42 71.12 0) (hide yes) (effects (font (size 1.27 1.27))))
  (property "Description" "22uF (226) 10% 25V" (at 185.42 71.12 0) (hide yes) (effects (font (size 1.27 1.27))))
  (property "Manufacturer" "SAMSUNG" (at 185.42 71.12 0) (hide yes) (effects (font (size 1.27 1.27))))
  (property "MPN" "CL31A226KAHNNNE" (at 185.42 71.12 0) (hide yes) (effects (font (size 1.27 1.27))))
  (property "LCSC Part" "C12891" (at 185.42 71.12 0) (hide yes) (effects (font (size 1.27 1.27))))
  (property "LCSC" "C12891" (at 185.42 71.12 0) (hide yes) (effects (font (size 1.27 1.27))))
  (pin "1")
  (pin "2"))
 (symbol
  (lib_id "power:GND")
  (at 185.42 77.47 0)
  (unit 1)
  (exclude_from_sim no)
  (in_bom yes)
  (on_board yes)
  (dnp no)
  (property "Reference" "#PWR705" (at 185.42 73.66 0) (hide yes) (effects (font (size 1.27 1.27))))
  (property "Value" "GND" (at 185.42 82.55 0) (effects (font (size 1.27 1.27))))
  (property "Footprint" "" (at 185.42 77.47 0) (hide yes) (effects (font (size 1.27 1.27))))
  (property "Datasheet" "" (at 185.42 77.47 0) (hide yes) (effects (font (size 1.27 1.27))))
  (property "Description" "Power symbol creates a global label with name \\\"GND\\\" , ground" (at 185.42 77.47 0) (hide yes) (effects (font (size 1.27 1.27))))
  (pin "1"))
 (symbol
  (lib_id "JLCPCB:K7805-2000R3_C18212380")
  (at 226.06 50.8 0)
  (unit 1)
  (exclude_from_sim no)
  (in_bom yes)
  (on_board yes)
  (dnp no)
  (property "Reference" "PS1" (at 241.3 46.99 0) (effects (font (size 1.27 1.27))))
  (property "Value" "K7805-2000R3" (at 241.3 49.53 0) (effects (font (size 1.27 1.27))))
  (property "Footprint" "JLCPCB:PWRM-TH_K78XX-2000R3" (at 226.06 50.8 0) (hide yes) (effects (font (size 1.27 1.27))))
  (property "Datasheet" "https://www.lcsc.com/datasheet/C18212380.pdf" (at 226.06 50.8 0) (hide yes) (effects (font (size 1.27 1.27))))
  (property "Description" "" (at 226.06 50.8 0) (hide yes) (effects (font (size 1.27 1.27))))
  (property "Manufacturer" "YLPTEC" (at 226.06 50.8 0) (hide yes) (effects (font (size 1.27 1.27))))
  (property "MPN" "K7805-2000R3" (at 226.06 50.8 0) (hide yes) (effects (font (size 1.27 1.27))))
  (property "LCSC Part" "C18212380" (at 226.06 50.8 0) (hide yes) (effects (font (size 1.27 1.27))))
  (property "LCSC" "C18212380" (at 226.06 50.8 0) (hide yes) (effects (font (size 1.27 1.27))))
  (pin "1")
  (pin "2")
  (pin "3"))
 (symbol
  (lib_id "power:GND")
  (at 226.06 83.82 0)
  (unit 1)
  (exclude_from_sim no)
  (in_bom yes)
  (on_board yes)
  (dnp no)
  (property "Reference" "#PWR706" (at 226.06 80.01 0) (hide yes) (effects (font (size 1.27 1.27))))
  (property "Value" "GND" (at 226.06 88.9 0) (effects (font (size 1.27 1.27))))
  (property "Footprint" "" (at 226.06 83.82 0) (hide yes) (effects (font (size 1.27 1.27))))
  (property "Datasheet" "" (at 226.06 83.82 0) (hide yes) (effects (font (size 1.27 1.27))))
  (property "Description" "Power symbol creates a global label with name \\\"GND\\\" , ground" (at 226.06 83.82 0) (hide yes) (effects (font (size 1.27 1.27))))
  (pin "1"))
 (symbol
  (lib_id "power:+5V")
  (at 269.24 63.5 0)
  (unit 1)
  (exclude_from_sim no)
  (in_bom yes)
  (on_board yes)
  (dnp no)
  (property "Reference" "#PWR707" (at 269.24 59.69 0) (hide yes) (effects (font (size 1.27 1.27))))
  (property "Value" "+5V" (at 269.24 59.69 0) (effects (font (size 1.27 1.27))))
  (property "Footprint" "" (at 269.24 63.5 0) (hide yes) (effects (font (size 1.27 1.27))))
  (property "Datasheet" "" (at 269.24 63.5 0) (hide yes) (effects (font (size 1.27 1.27))))
  (property "Description" "Power symbol creates a global label with name \\\"+5V\\\"" (at 269.24 63.5 0) (hide yes) (effects (font (size 1.27 1.27))))
  (pin "1"))
 (symbol
  (lib_id "JLCPCB:CL31A226KAHNNNE")
  (at 243.84 76.2 90)
  (unit 1)
  (exclude_from_sim no)
  (in_bom yes)
  (on_board yes)
  (dnp no)
  (property "Reference" "C55" (at 250.19 74.93 90) (effects (font (size 1.27 1.27))))
  (property "Value" "22u 25V" (at 250.19 77.47 90) (effects (font (size 1.27 1.27))))
  (property "Footprint" "JLCPCB:C1206" (at 243.84 76.2 0) (hide yes) (effects (font (size 1.27 1.27))))
  (property "Datasheet" "https://lcsc.com/product-detail/Multilayer-Ceramic-Capacitors-MLCC-SMD-SMT_SAMSUNG_CL31A226KAHNNNE_22uF-226-10-25V_C12891.html" (at 243.84 76.2 0) (hide yes) (effects (font (size 1.27 1.27))))
  (property "Description" "22uF (226) 10% 25V" (at 243.84 76.2 0) (hide yes) (effects (font (size 1.27 1.27))))
  (property "Manufacturer" "SAMSUNG" (at 243.84 76.2 0) (hide yes) (effects (font (size 1.27 1.27))))
  (property "MPN" "CL31A226KAHNNNE" (at 243.84 76.2 0) (hide yes) (effects (font (size 1.27 1.27))))
  (property "LCSC Part" "C12891" (at 243.84 76.2 0) (hide yes) (effects (font (size 1.27 1.27))))
  (property "LCSC" "C12891" (at 243.84 76.2 0) (hide yes) (effects (font (size 1.27 1.27))))
  (pin "1")
  (pin "2"))
 (symbol
  (lib_id "power:GND")
  (at 243.84 82.55 0)
  (unit 1)
  (exclude_from_sim no)
  (in_bom yes)
  (on_board yes)
  (dnp no)
  (property "Reference" "#PWR708" (at 243.84 78.74 0) (hide yes) (effects (font (size 1.27 1.27))))
  (property "Value" "GND" (at 243.84 87.63 0) (effects (font (size 1.27 1.27))))
  (property "Footprint" "" (at 243.84 82.55 0) (hide yes) (effects (font (size 1.27 1.27))))
  (property "Datasheet" "" (at 243.84 82.55 0) (hide yes) (effects (font (size 1.27 1.27))))
  (property "Description" "Power symbol creates a global label with name \\\"GND\\\" , ground" (at 243.84 82.55 0) (hide yes) (effects (font (size 1.27 1.27))))
  (pin "1"))
 (symbol
  (lib_id "power:PWR_FLAG")
  (at 259.08 68.58 0)
  (unit 1)
  (exclude_from_sim no)
  (in_bom yes)
  (on_board yes)
  (dnp no)
  (property "Reference" "#PWR709" (at 259.08 64.77 0) (hide yes) (effects (font (size 1.27 1.27))))
  (property "Value" "PWR_FLAG" (at 259.08 64.77 0) (effects (font (size 1.27 1.27))))
  (property "Footprint" "" (at 259.08 68.58 0) (hide yes) (effects (font (size 1.27 1.27))))
  (property "Datasheet" "" (at 259.08 68.58 0) (hide yes) (effects (font (size 1.27 1.27))))
  (property "Description" "Special symbol for telling ERC where power comes from" (at 259.08 68.58 0) (hide yes) (effects (font (size 1.27 1.27))))
  (pin "1"))
 (embedded_fonts no))
